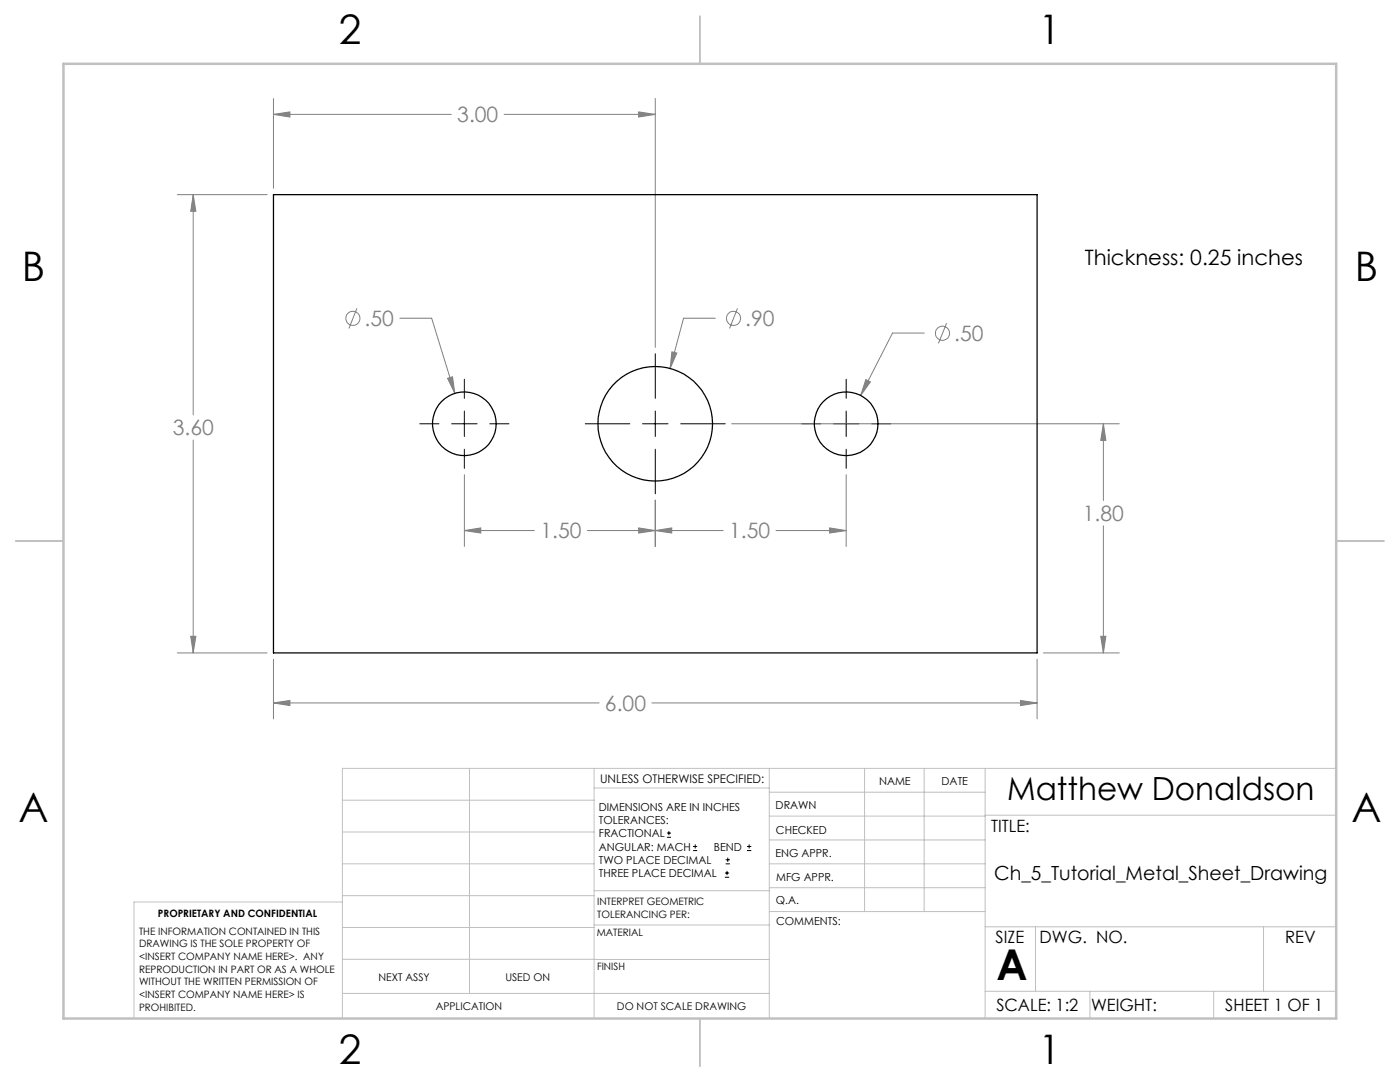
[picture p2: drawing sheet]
<svg xmlns="http://www.w3.org/2000/svg" width="279mm" height="216mm" viewBox="0 0 279 216" stroke-linecap="round" stroke-linejoin="round" font-family="sans-serif">
<g fill="none" stroke="#808080" stroke-width=".2">
<path d="M54.6 19.6v18M130.8 19.6v49.7M35.4 38.8h17.9M38.6 38.8l.5 3.4h-1zM38.6 38.8v44M54.6 22.8l3.3-.5v1.1zM54.6 22.8h35.5M100.6 22.8h30.2M127.5 22.3l3.3 .5-3.3 .6zM71.2 61.5l-1.6 4M79.8 63.5h6.3l4.7 15M89.3 75.5l1-.3 .5 3.3z"/>
<path d="M134.1 70.2l1 .2-1.4 3.1zM142.8 63.5h-6.4l-2.7 10M147.2 61.5l-1.6 4M172.8 75.7l.9 .5-1.9 2.7zM184.5 66.5h-6.4l-6.3 12.4M188.9 64.5l-1.6 4M38.6 87.8v42.5M92.7 94.7v14.3M130.8 99.8v9.2M146 84.6h77.4M168.9 94.7v14.3M220.2 84.6v15.3"/>
<path d="M220.2 84.6l.5 3.3h-1zM92.7 105.9l3.3-.6v1.1zM92.7 105.9h13.9M117.2 105.9h27.1M127.5 105.3l3.3 .6-3.3 .5zM130.8 105.9l3.3-.6v1.1zM154.9 105.9h14M165.6 105.3l3.3 .6-3.3 .5zM220.2 104.9v25.4M35.4 130.3h17.9M38.1 127h1l-.5 3.3zM54.6 131.6v11.8"/>
<path d="M203.7 139.8l3.3 .5-3.3 .5zM207 131.6v11.8M208.2 130.3h15.2M219.7 127h1l-.5 3.3zM54.6 140.3l3.3-.5v1zM54.6 140.3h65M130.1 140.3h76.9"/>
<circle cx="70.4" cy="63.5" r="1.41"/>
<circle cx="146.4" cy="63.5" r="1.42"/>
<circle cx="188.1" cy="66.5" r="1.41"/>
</g>
<g fill="none" stroke="#000" stroke-width=".2">
<path d="M92.7 75.7v3.8M130.8 70.6v8.9M168.9 75.7v3.8M83.8 84.6h3.8M90.1 84.6h5.1M92.7 82v5.1M92.7 89.6v3.9M97.8 84.6h3.8M116.8 84.6h8.9M128.2 84.6h5.1M130.8 82v5.1M130.8 89.6v8.9"/>
<path d="M135.9 84.6h8.8M160 84.6h3.8M166.3 84.6h5.1M168.9 82v5.1M168.9 89.6v3.9M174 84.6h3.8M133.1 167.1h.8M133.1 166.2h.8M133.5 165.8v.9M138.3 169.7h.8M138.3 168.9h.8M138.7 168.5v.8"/>
<path d="M144.7 175h.8M144.7 174.2h.8M144.8 172.4h.9M144.8 171.6h.9M145.1 173.8v.8M145.2 171.1v.9M149.1 169.7h.8M149.1 168.9h.8M149.5 168.5v.8"/>
</g>
<g fill="none" stroke="#c0c0c0" stroke-width=".2">
<path d="M68.3 159.7h50.3M93.7 153.3v44.9M118.6 153.3v49.9M118.6 157.2h34.9M153.5 153.3v49.9M153.5 158.1h43.1M172.5 153.3v28.6M184.4 153.3v28.6M196.6 153.3v49.9M266.7 153.3h-198.4v49.9M68.3 178.7h50.3M68.3 172.4h50.3"/>
<path d="M68.3 166h50.3M68.3 180h-41.6v23.2M118.6 177.7h35M153.5 167.6h43.1M153.5 162.8h43.1M153.5 172.4h43.1M153.5 177.1h43.1M196.6 162.7h70.1M68.3 198.2h85.2M68.3 191.4l85.2 .1M68.3 185.1h50.3M118.6 184.6h35"/>
<path d="M153.6 181.9h43M196.6 197.8h70.1M196.6 184.9h70.1M206.7 184.9v12.9M217.5 197.8v5.4M242.2 197.8v5.4M252.2 184.9v12.9"/>
</g>
<path d="M139.7 3.2v9.5M3.1 107.9h9.6M266.7 107.9h9.5M139.7 203.2v9.6" fill="none" stroke="#c0c0c0" stroke-width=".25"/>
<path d="M12.7 12.7h254v190.5h-254z" fill="none" stroke="#c0c0c0" stroke-width=".5"/>
<path d="M38.1 127h1l-.5 3.3zM38.6 38.8l.5 3.4h-1zM54.6 140.3l3.3-.5v1zM203.7 139.8l3.3 .5-3.3 .5zM127.5 22.3l3.3 .5-3.3 .6zM54.6 22.8l3.3-.5v1.1zM89.3 75.5l1.5 3-.5-3.3zM134.1 70.2l-.4 3.3 1.4-3.1zM172.8 75.7l-1 3.2 1.9-2.7zM92.7 105.9l3.3-.6v1.1zM127.5 105.3l3.3 .6-3.3 .5zM130.8 105.9l3.3-.6v1.1zM165.6 105.3l3.3 .6-3.3 .5zM220.2 84.6l.5 3.3h-1zM219.7 127h1l-.5 3.3z" fill="#808080"/>
<g fill="none" stroke="#000" stroke-width=".25">
<path d="M54.6 38.8h152.4v91.5h-152.4z"/>
<circle cx="92.7" cy="84.6" r="6.4"/>
<circle cx="130.8" cy="84.6" r="11.4"/>
<circle cx="168.9" cy="84.6" r="6.4"/>
</g>
<text font-size="8.5" x="198.9" y="195.5">A</text>
<g font-size="8.1">
<text x="67.6" y="8.9">2</text>
<text x="207.3" y="8.9">1</text>
<text x="4.4" y="56.2">B</text>
<text x="270.4" y="56.2">B</text>
<text x="3.7" y="164.1">A</text>
<text x="269.7" y="164.1">A</text>
<text x="67.6" y="212.4">2</text>
<text x="207.3" y="212.4">1</text>
</g>
<text font-size="6.3" x="201" y="159.7">Matthew Donaldson</text>
<g font-size="4.2" fill="#808080">
<text x="91.3" y="24.4">3.00</text>
<text x="72.8" y="65.1">.50</text>
<text x="148.7" y="65.1">.90</text>
<text x="190.4" y="68">.50</text>
<text x="34.5" y="86.9">3.60</text>
<text x="107.9" y="107.4">1.50</text>
<text x="145.5" y="107.4">1.50</text>
<text x="216.1" y="104">1.80</text>
<text x="120.7" y="141.9">6.00</text>
</g>
<text font-size="4.2" x="216.5" y="52.9">Thickness: 0.25 inches</text>
<text font-size="3.9" x="198.4" y="175.5">Ch_5_Tutorial_Metal_Sheet_Drawing</text>
<g font-size="3.4">
<text x="197.8" y="166">TITLE:</text>
<text x="198.7" y="188.1">SIZE</text>
<text x="207.5" y="188.1">DWG. NO.</text>
<text x="256.5" y="188.2">REV</text>
<text x="198.8" y="201.7">SCALE: 1:2</text>
<text x="217.7" y="201.8">WEIGHT:</text>
<text x="244.5" y="201.7">SHEET 1 OF 1</text>
</g>
<text font-size="2.4" x="119.8" y="156.2">UNLESS OTHERWISE SPECIFIED:</text>
<g font-size="2.2">
<text x="119.5" y="161.8">DIMENSIONS ARE IN INCHES</text>
<text x="154.8" y="161.4">DRAWN</text>
<text x="175.4" y="156.6">NAME</text>
<text x="187.9" y="156.7">DATE</text>
<text x="119.5" y="164.4">TOLERANCES:</text>
<text x="119.5" y="167.1">FRACTIONAL</text>
<text x="154.9" y="166.3">CHECKED</text>
<text x="119.5" y="169.7">ANGULAR: MACH</text>
<text x="119.5" y="172.4">TWO PLACE DECIMAL</text>
<text x="142.5" y="169.7">BEND</text>
<text x="154.8" y="171">ENG APPR.</text>
<text x="119.5" y="175">THREE PLACE DECIMAL</text>
<text x="154.9" y="175.7">MFG APPR.</text>
<text x="154.9" y="180.4">Q.A.</text>
<text x="154.9" y="184.6">COMMENTS:</text>
</g>
<g font-size="2.1">
<text x="75.5" y="195.7">NEXT ASSY</text>
<text x="100.9" y="195.7">USED ON</text>
<text x="86.9" y="201.5">APPLICATION</text>
<text x="123.1" y="201.6">DO NOT SCALE DRAWING</text>
</g>
<g font-size="2">
<text x="31.5" y="182.9">PROPRIETARY AND CONFIDENTIAL</text>
<text x="119.2" y="180.6">INTERPRET GEOMETRIC</text>
<text x="119.2" y="183.1">TOLERANCING PER:</text>
<text x="27.8" y="186.5">THE INFORMATION CONTAINED IN THIS</text>
<text x="27.8" y="189">DRAWING IS THE SOLE PROPERTY OF</text>
<text x="27.8" y="191.6">&lt;INSERT COMPANY NAME HERE&gt;. ANY</text>
<text x="119.1" y="186.7">MATERIAL</text>
<text x="27.8" y="194.1">REPRODUCTION IN PART OR AS A WHOLE</text>
<text x="27.8" y="196.6">WITHOUT THE WRITTEN PERMISSION OF</text>
<text x="119.1" y="193.5">FINISH</text>
<text x="27.8" y="199.1">&lt;INSERT COMPANY NAME HERE&gt; IS</text>
<text x="27.8" y="201.7">PROHIBITED.</text>
</g>
</svg>
